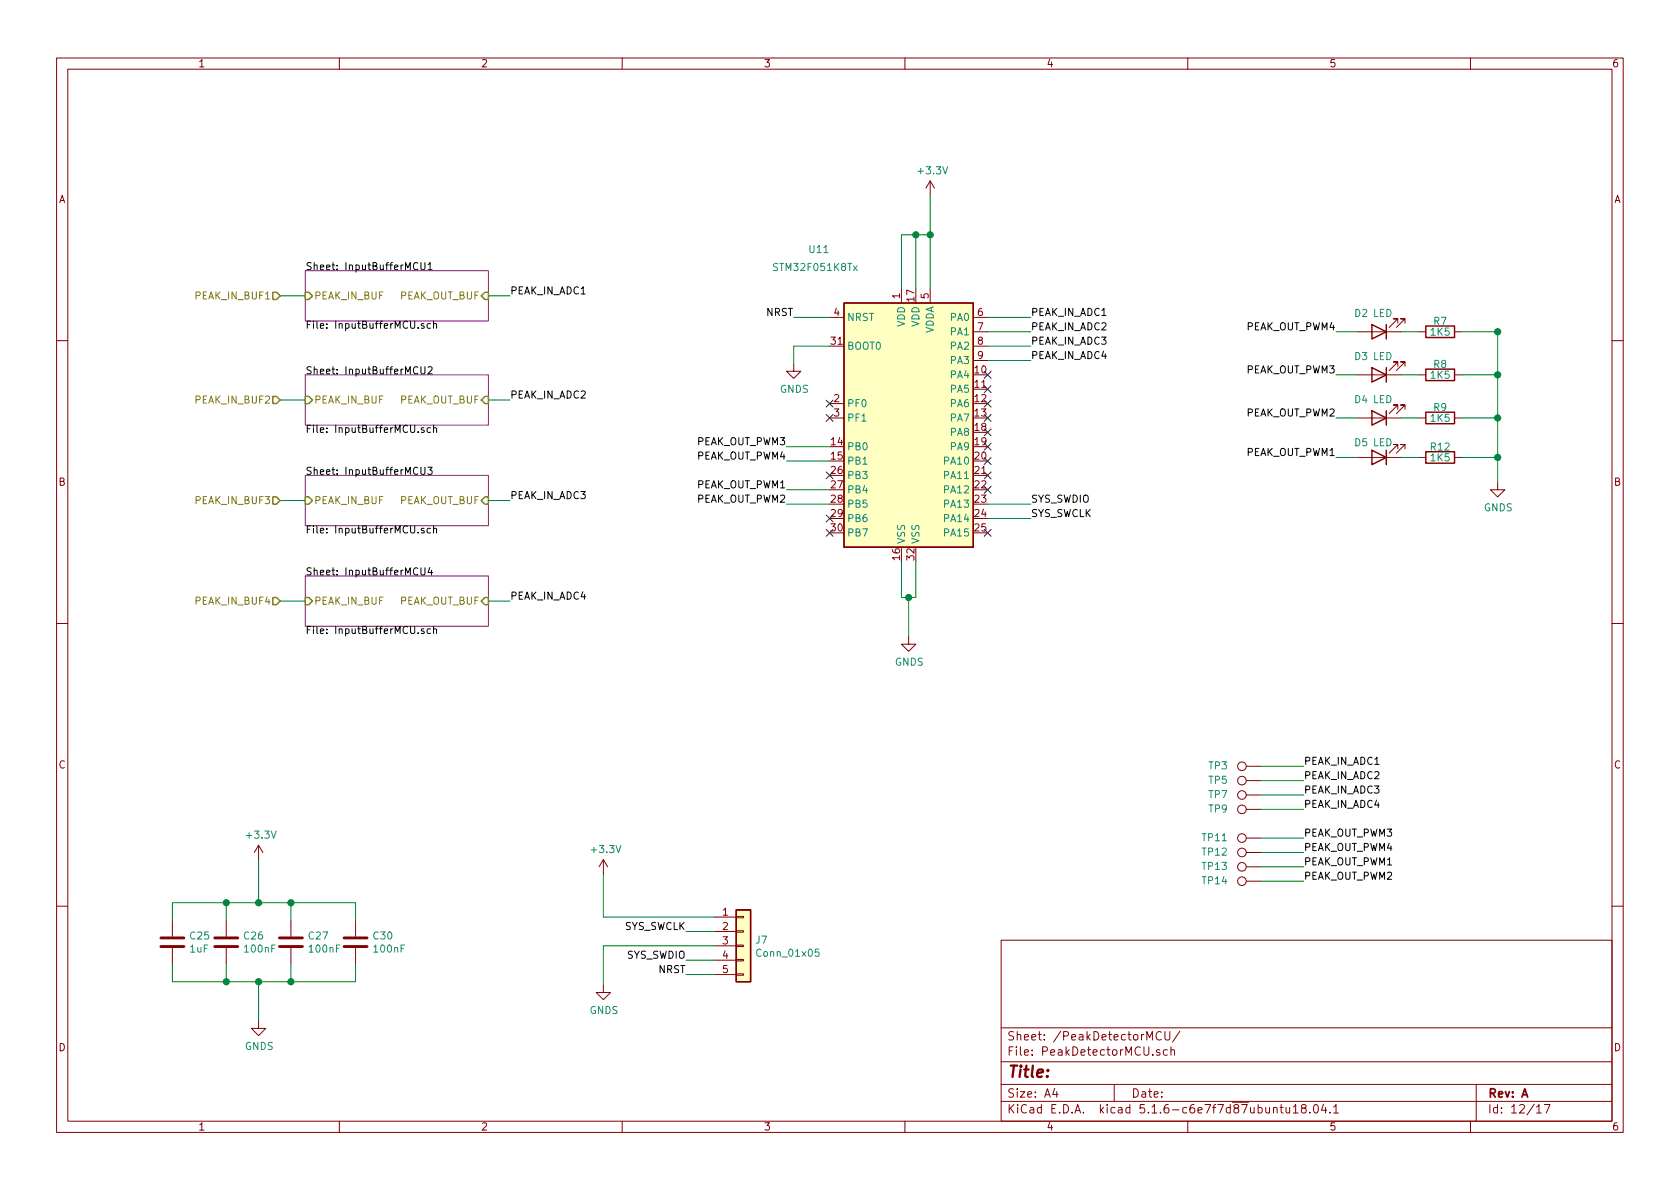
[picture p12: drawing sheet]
EESchema Schematic File Version 4
EELAYER 30 0
EELAYER END
$Descr A4 11693 8268
encoding utf-8
Sheet 12 17
Title ""
Date ""
Rev "A"
Comp ""
Comment1 ""
Comment2 ""
Comment3 ""
Comment4 ""
$EndDescr
$Comp
L MCU_ST_STM32F0:STM32F051K8Tx U11
U 1 1
P 6375 2900
F 0 "U11" H 5700 4075 50  0000 C CNN
F 1 "STM32F051K8Tx" H 5675 3950 50  0000 C CNN
F 2 "Package_QFP:LQFP-32_7x7mm_P0.8mm" H 5875 2000 50  0001 R CNN
F 3 "http://www.st.com/st-web-ui/static/active/en/resource/technical/document/datasheet/DM00039193.pdf" H 6375 2900 50  0001 C CNN
	1    6375 2900
	1    0    0    -1  
$EndComp
$Comp
L power:+3.3V #PWR038
U 1 1
P 6475 1350
F 0 "#PWR038" H 6475 1200 50  0001 C CNN
F 1 "+3.3V" H 6490 1523 50  0000 C CNN
F 2 "" H 6475 1350 50  0001 C CNN
F 3 "" H 6475 1350 50  0001 C CNN
	1    6475 1350
	1    0    0    -1  
$EndComp
Wire Wire Line
	6475 1350 6475 1625
Wire Wire Line
	6475 1625 6375 1625
Wire Wire Line
	6375 1625 6375 2000
Connection ~ 6475 1625
Wire Wire Line
	6475 1625 6475 2000
Wire Wire Line
	6375 1625 6275 1625
Wire Wire Line
	6275 1625 6275 2000
Connection ~ 6375 1625
Wire Wire Line
	5775 2400 5525 2400
Wire Wire Line
	5525 2400 5525 2525
$Comp
L power:GNDS #PWR036
U 1 1
P 5525 2525
F 0 "#PWR036" H 5525 2275 50  0001 C CNN
F 1 "GNDS" H 5530 2352 50  0000 C CNN
F 2 "" H 5525 2525 50  0001 C CNN
F 3 "" H 5525 2525 50  0001 C CNN
	1    5525 2525
	1    0    0    -1  
$EndComp
Wire Wire Line
	5775 2200 5525 2200
Text Label 5525 2200 2    50   ~ 0
NRST
Wire Wire Line
	6875 2200 7175 2200
Text Label 7175 2200 0    50   ~ 0
PEAK_IN_ADC1
Wire Wire Line
	6875 2300 7175 2300
Text Label 7175 2300 0    50   ~ 0
PEAK_IN_ADC2
Wire Wire Line
	6875 2400 7175 2400
Text Label 7175 2400 0    50   ~ 0
PEAK_IN_ADC3
Wire Wire Line
	6875 2500 7175 2500
Text Label 7175 2500 0    50   ~ 0
PEAK_IN_ADC4
Wire Wire Line
	6875 3600 7175 3600
Text Label 7175 3600 0    50   ~ 0
SYS_SWCLK
Wire Wire Line
	6875 3500 7175 3500
Text Label 7175 3500 0    50   ~ 0
SYS_SWDIO
Wire Wire Line
	5775 3400 5475 3400
Wire Wire Line
	5775 3500 5475 3500
Wire Wire Line
	5775 3100 5475 3100
Wire Wire Line
	5775 3200 5475 3200
NoConn ~ 5775 2800
NoConn ~ 5775 2900
NoConn ~ 5775 3300
NoConn ~ 6875 2800
NoConn ~ 6875 2900
NoConn ~ 5775 3600
NoConn ~ 5775 3700
NoConn ~ 6875 3700
NoConn ~ 6875 3400
NoConn ~ 6875 3300
NoConn ~ 6875 3200
NoConn ~ 6875 2700
NoConn ~ 6875 2600
Wire Wire Line
	6275 3900 6275 4150
Wire Wire Line
	6275 4150 6325 4150
Wire Wire Line
	6375 4150 6375 3900
Wire Wire Line
	6325 4150 6325 4425
Connection ~ 6325 4150
Wire Wire Line
	6325 4150 6375 4150
$Comp
L power:GNDS #PWR037
U 1 1
P 6325 4425
F 0 "#PWR037" H 6325 4175 50  0001 C CNN
F 1 "GNDS" H 6330 4252 50  0000 C CNN
F 2 "" H 6325 4425 50  0001 C CNN
F 3 "" H 6325 4425 50  0001 C CNN
	1    6325 4425
	1    0    0    -1  
$EndComp
Wire Wire Line
	2125 2050 1950 2050
Text HLabel 1950 2050 0    50   Input ~ 0
PEAK_IN_BUF1
Wire Wire Line
	3400 2050 3550 2050
Text Label 3550 2050 0    50   ~ 0
PEAK_IN_ADC1
$Sheet
S 2125 2600 1275 350 
U 5F72D47F
F0 "InputBufferMCU2" 50
F1 "InputBufferMCU.sch" 50
F2 "PEAK_IN_BUF" I L 2125 2775 50 
F3 "PEAK_OUT_BUF" I R 3400 2775 50 
$EndSheet
Wire Wire Line
	2125 2775 1950 2775
Text HLabel 1950 2775 0    50   Input ~ 0
PEAK_IN_BUF2
Wire Wire Line
	3400 2775 3550 2775
Text Label 3550 2775 0    50   ~ 0
PEAK_IN_ADC2
$Sheet
S 2125 3300 1275 350 
U 5F7304B8
F0 "InputBufferMCU3" 50
F1 "InputBufferMCU.sch" 50
F2 "PEAK_IN_BUF" I L 2125 3475 50 
F3 "PEAK_OUT_BUF" I R 3400 3475 50 
$EndSheet
Wire Wire Line
	2125 3475 1950 3475
Text HLabel 1950 3475 0    50   Input ~ 0
PEAK_IN_BUF3
Wire Wire Line
	3400 3475 3550 3475
Text Label 3550 3475 0    50   ~ 0
PEAK_IN_ADC3
$Sheet
S 2125 4000 1275 350 
U 5F73168C
F0 "InputBufferMCU4" 50
F1 "InputBufferMCU.sch" 50
F2 "PEAK_IN_BUF" I L 2125 4175 50 
F3 "PEAK_OUT_BUF" I R 3400 4175 50 
$EndSheet
Wire Wire Line
	2125 4175 1950 4175
Text HLabel 1950 4175 0    50   Input ~ 0
PEAK_IN_BUF4
Wire Wire Line
	3400 4175 3550 4175
Text Label 3550 4175 0    50   ~ 0
PEAK_IN_ADC4
Text Label 5475 3400 2    50   ~ 0
PEAK_OUT_PWM1
Text Label 5475 3500 2    50   ~ 0
PEAK_OUT_PWM2
Text Label 5475 3100 2    50   ~ 0
PEAK_OUT_PWM3
Text Label 5475 3200 2    50   ~ 0
PEAK_OUT_PWM4
Wire Wire Line
	4975 6575 4200 6575
Wire Wire Line
	4200 6075 4200 6375
Wire Wire Line
	4975 6375 4200 6375
Text Label 4775 6775 2    50   ~ 0
NRST
Wire Wire Line
	4975 6775 4775 6775
$Comp
L power:GNDS #PWR035
U 1 1
P 4200 6850
F 0 "#PWR035" H 4200 6600 50  0001 C CNN
F 1 "GNDS" H 4205 6677 50  0000 C CNN
F 2 "" H 4200 6850 50  0001 C CNN
F 3 "" H 4200 6850 50  0001 C CNN
	1    4200 6850
	1    0    0    -1  
$EndComp
Wire Wire Line
	4200 6575 4200 6850
$Comp
L power:+3.3V #PWR034
U 1 1
P 4200 6075
F 0 "#PWR034" H 4200 5925 50  0001 C CNN
F 1 "+3.3V" H 4215 6248 50  0000 C CNN
F 2 "" H 4200 6075 50  0001 C CNN
F 3 "" H 4200 6075 50  0001 C CNN
	1    4200 6075
	1    0    0    -1  
$EndComp
Text Label 4775 6675 2    50   ~ 0
SYS_SWDIO
Wire Wire Line
	4975 6675 4775 6675
Text Label 4775 6475 2    50   ~ 0
SYS_SWCLK
Wire Wire Line
	4975 6475 4775 6475
$Comp
L Connector_Generic:Conn_01x05 J7
U 1 1
P 5175 6575
F 0 "J7" H 5255 6617 50  0000 L CNN
F 1 "Conn_01x05" H 5255 6526 50  0000 L CNN
F 2 "Connector_PinHeader_2.54mm:PinHeader_1x05_P2.54mm_Vertical" H 5175 6575 50  0001 C CNN
F 3 "~" H 5175 6575 50  0001 C CNN
	1    5175 6575
	1    0    0    -1  
$EndComp
Wire Wire Line
	1575 6825 1800 6825
Wire Wire Line
	1800 6825 2025 6825
Connection ~ 1800 6825
Wire Wire Line
	1800 6275 2025 6275
Connection ~ 1800 6275
Wire Wire Line
	1800 5975 1800 6275
$Comp
L power:+3.3V #PWR032
U 1 1
P 1800 5975
F 0 "#PWR032" H 1800 5825 50  0001 C CNN
F 1 "+3.3V" H 1815 6148 50  0000 C CNN
F 2 "" H 1800 5975 50  0001 C CNN
F 3 "" H 1800 5975 50  0001 C CNN
	1    1800 5975
	1    0    0    -1  
$EndComp
$Comp
L power:GNDS #PWR033
U 1 1
P 1800 7100
F 0 "#PWR033" H 1800 6850 50  0001 C CNN
F 1 "GNDS" H 1805 6927 50  0000 C CNN
F 2 "" H 1800 7100 50  0001 C CNN
F 3 "" H 1800 7100 50  0001 C CNN
	1    1800 7100
	1    0    0    -1  
$EndComp
Wire Wire Line
	1800 6825 1800 7100
Connection ~ 1575 6825
Wire Wire Line
	1575 6700 1575 6825
Wire Wire Line
	2025 6825 2475 6825
Connection ~ 2025 6825
Wire Wire Line
	2025 6700 2025 6825
Wire Wire Line
	2475 6825 2475 6700
Wire Wire Line
	1200 6825 1575 6825
Wire Wire Line
	1200 6700 1200 6825
Wire Wire Line
	1575 6275 1800 6275
Connection ~ 1575 6275
Wire Wire Line
	1575 6400 1575 6275
Wire Wire Line
	1200 6275 1575 6275
Wire Wire Line
	2025 6275 2475 6275
Connection ~ 2025 6275
Wire Wire Line
	2025 6400 2025 6275
Wire Wire Line
	2475 6275 2475 6400
Wire Wire Line
	1200 6400 1200 6275
$Comp
L Device:C C25
U 1 1
P 1200 6550
F 0 "C25" H 1315 6596 50  0000 L CNN
F 1 "1uF" H 1315 6505 50  0000 L CNN
F 2 "Capacitor_SMD:C_0805_2012Metric_Pad1.15x1.40mm_HandSolder" H 1238 6400 50  0001 C CNN
F 3 "~" H 1200 6550 50  0001 C CNN
	1    1200 6550
	1    0    0    -1  
$EndComp
$Comp
L Device:C C30
U 1 1
P 2475 6550
F 0 "C30" H 2590 6596 50  0000 L CNN
F 1 "100nF" H 2590 6505 50  0000 L CNN
F 2 "Capacitor_SMD:C_0805_2012Metric_Pad1.15x1.40mm_HandSolder" H 2513 6400 50  0001 C CNN
F 3 "~" H 2475 6550 50  0001 C CNN
	1    2475 6550
	1    0    0    -1  
$EndComp
$Comp
L Device:C C27
U 1 1
P 2025 6550
F 0 "C27" H 2140 6596 50  0000 L CNN
F 1 "100nF" H 2140 6505 50  0000 L CNN
F 2 "Capacitor_SMD:C_0805_2012Metric_Pad1.15x1.40mm_HandSolder" H 2063 6400 50  0001 C CNN
F 3 "~" H 2025 6550 50  0001 C CNN
	1    2025 6550
	1    0    0    -1  
$EndComp
$Comp
L Device:C C26
U 1 1
P 1575 6550
F 0 "C26" H 1690 6596 50  0000 L CNN
F 1 "100nF" H 1690 6505 50  0000 L CNN
F 2 "Capacitor_SMD:C_0805_2012Metric_Pad1.15x1.40mm_HandSolder" H 1613 6400 50  0001 C CNN
F 3 "~" H 1575 6550 50  0001 C CNN
	1    1575 6550
	1    0    0    -1  
$EndComp
Wire Wire Line
	10175 3175 10425 3175
Wire Wire Line
	9875 3175 9750 3175
$Comp
L Device:R R12
U 1 1
P 10025 3175
F 0 "R12" V 9950 3175 50  0000 C CNN
F 1 "1K5" V 10025 3175 50  0000 C CNN
F 2 "Resistor_SMD:R_0805_2012Metric_Pad1.15x1.40mm_HandSolder" V 9955 3175 50  0001 C CNN
F 3 "~" H 10025 3175 50  0001 C CNN
	1    10025 3175
	0    1    1    0   
$EndComp
$Comp
L Device:LED D5
U 1 1
P 9600 3175
F 0 "D5" H 9725 3075 50  0000 C CNN
F 1 "LED" H 9575 3075 50  0000 C CNN
F 2 "LED_THT:LED_D5.0mm" H 9600 3175 50  0001 C CNN
F 3 "~" H 9600 3175 50  0001 C CNN
	1    9600 3175
	-1   0    0    1   
$EndComp
Wire Wire Line
	10175 2900 10425 2900
Wire Wire Line
	9875 2900 9750 2900
$Comp
L Device:R R9
U 1 1
P 10025 2900
F 0 "R9" V 9950 2900 50  0000 C CNN
F 1 "1K5" V 10025 2900 50  0000 C CNN
F 2 "Resistor_SMD:R_0805_2012Metric_Pad1.15x1.40mm_HandSolder" V 9955 2900 50  0001 C CNN
F 3 "~" H 10025 2900 50  0001 C CNN
	1    10025 2900
	0    1    1    0   
$EndComp
$Comp
L Device:LED D4
U 1 1
P 9600 2900
F 0 "D4" H 9725 2775 50  0000 C CNN
F 1 "LED" H 9575 2775 50  0000 C CNN
F 2 "LED_THT:LED_D5.0mm" H 9600 2900 50  0001 C CNN
F 3 "~" H 9600 2900 50  0001 C CNN
	1    9600 2900
	-1   0    0    1   
$EndComp
Wire Wire Line
	10175 2600 10425 2600
Wire Wire Line
	9875 2600 9750 2600
$Comp
L Device:R R8
U 1 1
P 10025 2600
F 0 "R8" V 9950 2600 50  0000 C CNN
F 1 "1K5" V 10025 2600 50  0000 C CNN
F 2 "Resistor_SMD:R_0805_2012Metric_Pad1.15x1.40mm_HandSolder" V 9955 2600 50  0001 C CNN
F 3 "~" H 10025 2600 50  0001 C CNN
	1    10025 2600
	0    1    1    0   
$EndComp
$Comp
L Device:LED D3
U 1 1
P 9600 2600
F 0 "D3" H 9725 2475 50  0000 C CNN
F 1 "LED" H 9575 2475 50  0000 C CNN
F 2 "LED_THT:LED_D5.0mm" H 9600 2600 50  0001 C CNN
F 3 "~" H 9600 2600 50  0001 C CNN
	1    9600 2600
	-1   0    0    1   
$EndComp
Wire Wire Line
	10175 2300 10425 2300
Wire Wire Line
	9875 2300 9750 2300
$Comp
L Device:R R7
U 1 1
P 10025 2300
F 0 "R7" V 9950 2300 50  0000 C CNN
F 1 "1K5" V 10025 2300 50  0000 C CNN
F 2 "Resistor_SMD:R_0805_2012Metric_Pad1.15x1.40mm_HandSolder" V 9955 2300 50  0001 C CNN
F 3 "~" H 10025 2300 50  0001 C CNN
	1    10025 2300
	0    1    1    0   
$EndComp
$Comp
L Device:LED D2
U 1 1
P 9600 2300
F 0 "D2" H 9725 2175 50  0000 C CNN
F 1 "LED" H 9575 2175 50  0000 C CNN
F 2 "LED_THT:LED_D5.0mm" H 9600 2300 50  0001 C CNN
F 3 "~" H 9600 2300 50  0001 C CNN
	1    9600 2300
	-1   0    0    1   
$EndComp
Text Label 9300 2300 2    50   ~ 0
PEAK_OUT_PWM4
Text Label 9300 2600 2    50   ~ 0
PEAK_OUT_PWM3
Text Label 9300 2900 2    50   ~ 0
PEAK_OUT_PWM2
Text Label 9300 3175 2    50   ~ 0
PEAK_OUT_PWM1
Wire Wire Line
	9450 2300 9300 2300
Wire Wire Line
	9450 2600 9300 2600
Wire Wire Line
	9450 2900 9300 2900
Wire Wire Line
	9450 3175 9300 3175
Wire Wire Line
	10425 2275 10425 2300
Connection ~ 10425 2300
Wire Wire Line
	10425 2300 10425 2600
Connection ~ 10425 2600
Wire Wire Line
	10425 2600 10425 2900
Connection ~ 10425 2900
Wire Wire Line
	10425 2900 10425 3175
Connection ~ 10425 3175
Wire Wire Line
	10425 3175 10425 3350
$Comp
L power:GNDS #PWR039
U 1 1
P 10425 3350
F 0 "#PWR039" H 10425 3100 50  0001 C CNN
F 1 "GNDS" H 10430 3177 50  0000 C CNN
F 2 "" H 10425 3350 50  0001 C CNN
F 3 "" H 10425 3350 50  0001 C CNN
	1    10425 3350
	1    0    0    -1  
$EndComp
$Sheet
S 2125 1875 1275 350 
U 5F722E60
F0 "InputBufferMCU1" 50
F1 "InputBufferMCU.sch" 50
F2 "PEAK_IN_BUF" I L 2125 2050 50 
F3 "PEAK_OUT_BUF" I R 3400 2050 50 
$EndSheet
NoConn ~ 6875 3000
NoConn ~ 6875 3100
$Comp
L Connector:TestPoint TP?
U 1 1
P 8775 5325
AR Path="/5F6E135D/5F72C4BC" Ref="TP?"  Part="1" 
AR Path="/5F6E91E5/5F72C4BC" Ref="TP?"  Part="1" 
AR Path="/5F6EDB29/5F72C4BC" Ref="TP?"  Part="1" 
AR Path="/5F6F225F/5F72C4BC" Ref="TP?"  Part="1" 
AR Path="/5F74C2DC/5F72C4BC" Ref="TP?"  Part="1" 
AR Path="/5F7234CD/5F72C4BC" Ref="TP3"  Part="1" 
F 0 "TP3" V 8775 5550 50  0000 L CNN
F 1 "TestPoint" H 8833 5352 50  0001 L CNN
F 2 "TestPoint:TestPoint_Pad_D1.0mm" H 8975 5325 50  0001 C CNN
F 3 "~" H 8975 5325 50  0001 C CNN
	1    8775 5325
	0    -1   -1   0   
$EndComp
Wire Wire Line
	8775 5325 9075 5325
Text Label 9075 5325 0    50   ~ 0
PEAK_IN_ADC1
Text Label 9075 5425 0    50   ~ 0
PEAK_IN_ADC2
Text Label 9075 5525 0    50   ~ 0
PEAK_IN_ADC3
Text Label 9075 5625 0    50   ~ 0
PEAK_IN_ADC4
Text Label 9075 6025 0    50   ~ 0
PEAK_OUT_PWM1
Text Label 9075 6125 0    50   ~ 0
PEAK_OUT_PWM2
Text Label 9075 5825 0    50   ~ 0
PEAK_OUT_PWM3
Text Label 9075 5925 0    50   ~ 0
PEAK_OUT_PWM4
$Comp
L Connector:TestPoint TP?
U 1 1
P 8775 5425
AR Path="/5F6E135D/5F7373A3" Ref="TP?"  Part="1" 
AR Path="/5F6E91E5/5F7373A3" Ref="TP?"  Part="1" 
AR Path="/5F6EDB29/5F7373A3" Ref="TP?"  Part="1" 
AR Path="/5F6F225F/5F7373A3" Ref="TP?"  Part="1" 
AR Path="/5F74C2DC/5F7373A3" Ref="TP?"  Part="1" 
AR Path="/5F7234CD/5F7373A3" Ref="TP5"  Part="1" 
F 0 "TP5" V 8775 5650 50  0000 L CNN
F 1 "TestPoint" H 8833 5452 50  0001 L CNN
F 2 "TestPoint:TestPoint_Pad_D1.0mm" H 8975 5425 50  0001 C CNN
F 3 "~" H 8975 5425 50  0001 C CNN
	1    8775 5425
	0    -1   -1   0   
$EndComp
Wire Wire Line
	8775 5425 9075 5425
$Comp
L Connector:TestPoint TP?
U 1 1
P 8775 5525
AR Path="/5F6E135D/5F73915F" Ref="TP?"  Part="1" 
AR Path="/5F6E91E5/5F73915F" Ref="TP?"  Part="1" 
AR Path="/5F6EDB29/5F73915F" Ref="TP?"  Part="1" 
AR Path="/5F6F225F/5F73915F" Ref="TP?"  Part="1" 
AR Path="/5F74C2DC/5F73915F" Ref="TP?"  Part="1" 
AR Path="/5F7234CD/5F73915F" Ref="TP7"  Part="1" 
F 0 "TP7" V 8775 5750 50  0000 L CNN
F 1 "TestPoint" H 8833 5552 50  0001 L CNN
F 2 "TestPoint:TestPoint_Pad_D1.0mm" H 8975 5525 50  0001 C CNN
F 3 "~" H 8975 5525 50  0001 C CNN
	1    8775 5525
	0    -1   -1   0   
$EndComp
Wire Wire Line
	8775 5525 9075 5525
$Comp
L Connector:TestPoint TP?
U 1 1
P 8775 5625
AR Path="/5F6E135D/5F73AF24" Ref="TP?"  Part="1" 
AR Path="/5F6E91E5/5F73AF24" Ref="TP?"  Part="1" 
AR Path="/5F6EDB29/5F73AF24" Ref="TP?"  Part="1" 
AR Path="/5F6F225F/5F73AF24" Ref="TP?"  Part="1" 
AR Path="/5F74C2DC/5F73AF24" Ref="TP?"  Part="1" 
AR Path="/5F7234CD/5F73AF24" Ref="TP9"  Part="1" 
F 0 "TP9" V 8775 5850 50  0000 L CNN
F 1 "TestPoint" H 8833 5652 50  0001 L CNN
F 2 "TestPoint:TestPoint_Pad_D1.0mm" H 8975 5625 50  0001 C CNN
F 3 "~" H 8975 5625 50  0001 C CNN
	1    8775 5625
	0    -1   -1   0   
$EndComp
Wire Wire Line
	8775 5625 9075 5625
$Comp
L Connector:TestPoint TP?
U 1 1
P 8775 5825
AR Path="/5F6E135D/5F73CE99" Ref="TP?"  Part="1" 
AR Path="/5F6E91E5/5F73CE99" Ref="TP?"  Part="1" 
AR Path="/5F6EDB29/5F73CE99" Ref="TP?"  Part="1" 
AR Path="/5F6F225F/5F73CE99" Ref="TP?"  Part="1" 
AR Path="/5F74C2DC/5F73CE99" Ref="TP?"  Part="1" 
AR Path="/5F7234CD/5F73CE99" Ref="TP11"  Part="1" 
F 0 "TP11" V 8775 6050 50  0000 L CNN
F 1 "TestPoint" H 8833 5852 50  0001 L CNN
F 2 "TestPoint:TestPoint_Pad_D1.0mm" H 8975 5825 50  0001 C CNN
F 3 "~" H 8975 5825 50  0001 C CNN
	1    8775 5825
	0    -1   -1   0   
$EndComp
Wire Wire Line
	8775 5825 9075 5825
$Comp
L Connector:TestPoint TP?
U 1 1
P 8775 5925
AR Path="/5F6E135D/5F73EF85" Ref="TP?"  Part="1" 
AR Path="/5F6E91E5/5F73EF85" Ref="TP?"  Part="1" 
AR Path="/5F6EDB29/5F73EF85" Ref="TP?"  Part="1" 
AR Path="/5F6F225F/5F73EF85" Ref="TP?"  Part="1" 
AR Path="/5F74C2DC/5F73EF85" Ref="TP?"  Part="1" 
AR Path="/5F7234CD/5F73EF85" Ref="TP12"  Part="1" 
F 0 "TP12" V 8775 6150 50  0000 L CNN
F 1 "TestPoint" H 8833 5952 50  0001 L CNN
F 2 "TestPoint:TestPoint_Pad_D1.0mm" H 8975 5925 50  0001 C CNN
F 3 "~" H 8975 5925 50  0001 C CNN
	1    8775 5925
	0    -1   -1   0   
$EndComp
Wire Wire Line
	8775 5925 9075 5925
$Comp
L Connector:TestPoint TP?
U 1 1
P 8775 6025
AR Path="/5F6E135D/5F74115F" Ref="TP?"  Part="1" 
AR Path="/5F6E91E5/5F74115F" Ref="TP?"  Part="1" 
AR Path="/5F6EDB29/5F74115F" Ref="TP?"  Part="1" 
AR Path="/5F6F225F/5F74115F" Ref="TP?"  Part="1" 
AR Path="/5F74C2DC/5F74115F" Ref="TP?"  Part="1" 
AR Path="/5F7234CD/5F74115F" Ref="TP13"  Part="1" 
F 0 "TP13" V 8775 6250 50  0000 L CNN
F 1 "TestPoint" H 8833 6052 50  0001 L CNN
F 2 "TestPoint:TestPoint_Pad_D1.0mm" H 8975 6025 50  0001 C CNN
F 3 "~" H 8975 6025 50  0001 C CNN
	1    8775 6025
	0    -1   -1   0   
$EndComp
Wire Wire Line
	8775 6025 9075 6025
$Comp
L Connector:TestPoint TP?
U 1 1
P 8775 6125
AR Path="/5F6E135D/5F7433B2" Ref="TP?"  Part="1" 
AR Path="/5F6E91E5/5F7433B2" Ref="TP?"  Part="1" 
AR Path="/5F6EDB29/5F7433B2" Ref="TP?"  Part="1" 
AR Path="/5F6F225F/5F7433B2" Ref="TP?"  Part="1" 
AR Path="/5F74C2DC/5F7433B2" Ref="TP?"  Part="1" 
AR Path="/5F7234CD/5F7433B2" Ref="TP14"  Part="1" 
F 0 "TP14" V 8775 6350 50  0000 L CNN
F 1 "TestPoint" H 8833 6152 50  0001 L CNN
F 2 "TestPoint:TestPoint_Pad_D1.0mm" H 8975 6125 50  0001 C CNN
F 3 "~" H 8975 6125 50  0001 C CNN
	1    8775 6125
	0    -1   -1   0   
$EndComp
Wire Wire Line
	8775 6125 9075 6125
$EndSCHEMATC
